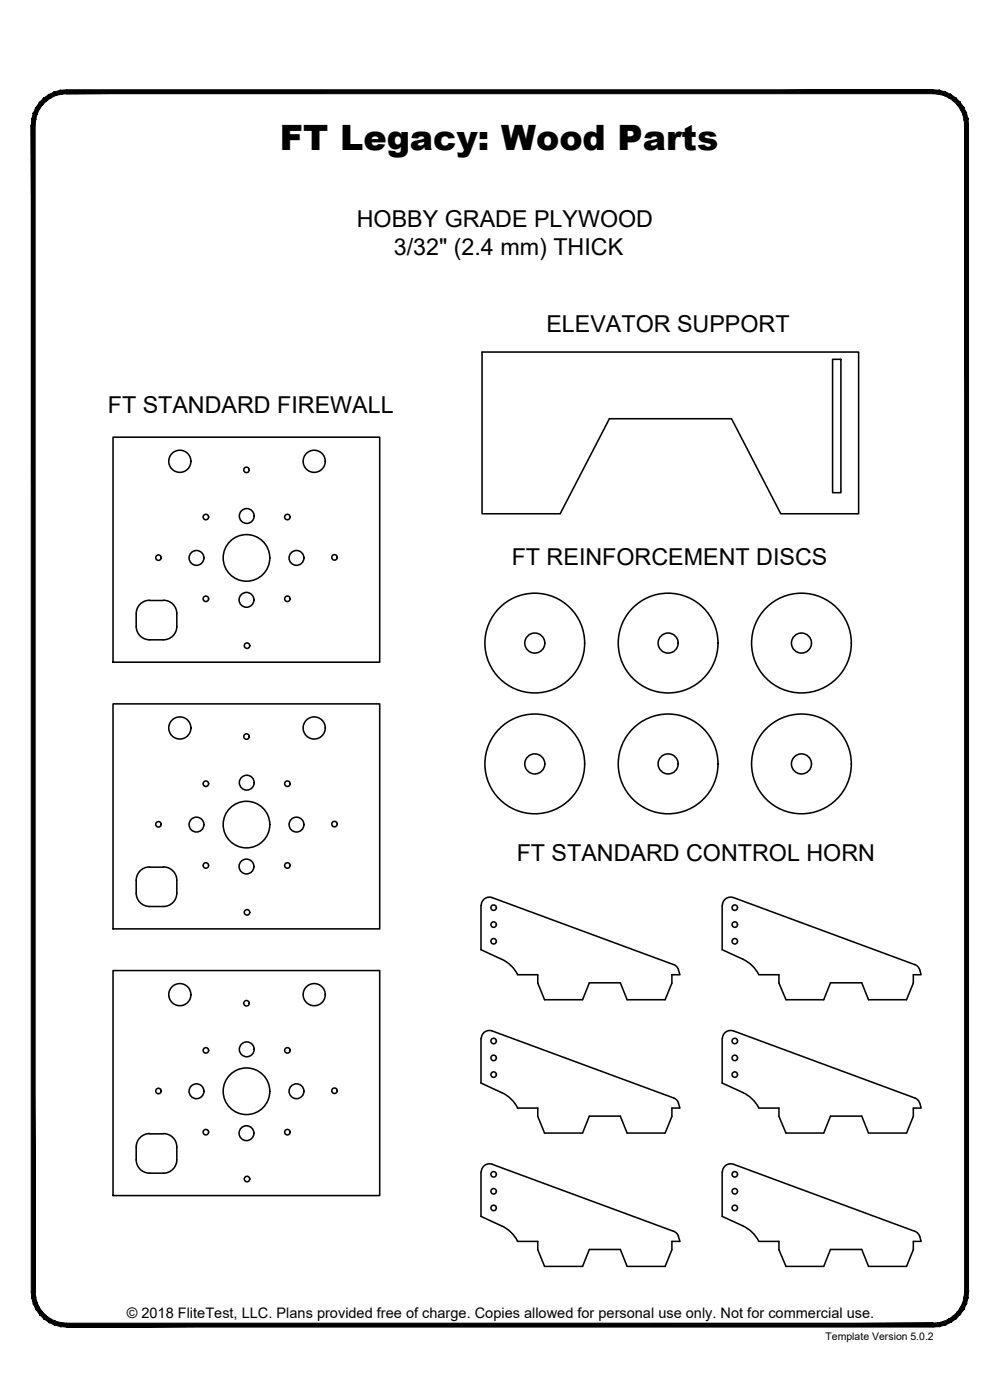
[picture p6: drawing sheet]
<svg xmlns="http://www.w3.org/2000/svg" width="190mm" height="267mm" viewBox="0 0 190 267" stroke-linecap="round" stroke-linejoin="round" font-family="sans-serif">
<!-- layer: 22 TILED -->
<g fill="#000" stroke="#000" stroke-width=".19">
<path d="M11.5 17.2l1.2-.1v.8zM11.5 17.2l.2 .7h1zM10.4 17.5l1.1-.3 .2 .7zM10.4 17.5l.2 .7 1.1-.3zM9.3 18l1.1-.5 .2 .7zM9.3 18l.4 .6 .9-.4zM8.3 18.7l1-.7 .4 .6zM8.3 18.7l.5 .5 .9-.6zM8.3 18.7l.5 .5-1.3 .3zM7.5 19.5l.6 .5 .7-.8zM7.5 19.5l.6 .5-1.3 .5zM6.8 20.5l.7 .3 .6-.8zM6.8 20.5l.7 .3-1.1 .7zM6.4 21.5l.6 .3 .5-1zM6.4 21.5l.6 .3-.9 .9zM6.1 22.7l.7 .1 .2-1zM6.1 22.7l.7 .1-.8 1.1zM6.8 22.8l-.8 1.1h.7z"/>
<path d="M12.7 17.9h165.1v-.8zM12.7 17.1h165.1l-165.1 .8z"/>
<path d="M6 23.9l.7 222.2v-222.2zM6 23.9l.7 222.2h-.7z"/>
<path d="M184.4 22.7l.1 1.2h-.7zM183.7 22.8l.1 1.1 .6-1.2zM184.1 21.5l.3 1.2-.7 .1zM183.4 21.8l.3 1 .4-1.3zM183.6 20.5l.5 1-.7 .3zM183 20.8l.4 1 .2-1.3zM182.9 19.5l.7 1-.6 .3zM182.4 20l.6 .8-.1-1.3zM182.1 18.7l.8 .8-.5 .5zM182.1 18.7l-.5 .5 .8 .8zM181.1 18l1 .7-.5 .5zM181.1 18l-.3 .6 .8 .6zM180.1 17.5l1 .5-.3 .6zM180.1 17.5l-.3 .7 1 .4zM178.9 17.2l1.2 .3-.3 .7zM178.9 17.2l-.1 .7 1 .3zM177.8 17.1l1.1 .1-.1 .7zM177.8 17.1v.8h1z"/>
<path d="M6 246.1h.7l-.6 1.2zM6.7 246.1l-.6 1.2 .7-.2zM6.1 247.3l.7-.2-.4 1.3zM6.8 247.1l-.4 1.3 .6-.3zM6.4 248.4l.6-.3-.2 1.3zM7 248.1l-.2 1.3 .7-.3zM6.8 249.4l.7-.3v1.3zM7.5 249.1v1.3l.6-.5zM7.5 250.4l.6-.5 .2 1.3zM8.1 249.9l.2 1.3 .5-.5zM8.8 250.7l.5 1.2-1-.7zM8.8 250.7l.5 1.2 .4-.6zM9.7 251.3l.7 1.1-1.1-.5zM9.7 251.3l.7 1.1 .2-.7zM10.6 251.7l.9 1-1.1-.3zM10.6 251.7l.9 1 .2-.7zM11.7 252l1 .8-1.2-.1zM11.7 252l1 .8v-.7z"/>
<path d="M12.7 252.1v.7l165.1-.7zM12.7 252.8l165.1-.7v.7z"/>
<path d="M177.8 252.1l1.1 .6-1.1 .1zM177.8 252.1l1.1 .6-.1-.7zM178.8 252l1.3 .4-1.2 .3zM178.8 252l1.3 .4-.3-.7zM179.8 251.7l1.3 .2-1 .5zM179.8 251.7l1.3 .2-.3-.6zM180.8 251.3l1.3-.1-1 .7zM180.8 251.3l1.3-.1-.5-.5zM181.6 250.7l1.3-.3-.8 .8zM181.6 250.7l1.3-.3-.5-.5zM182.4 249.9l1.2-.5-.7 1zM183 249.1l-.6 .8 1.2-.5zM183 249.1l1.1-.7-.5 1zM183.4 248.1l-.4 1 1.1-.7zM183.4 248.1l1-.8-.3 1.1zM183.7 247.1l-.3 1 1-.8zM184.5 246.1l-.1 1.2-.7-.2zM183.8 246.1l-.1 1 .8-1z"/>
<path d="M183.8 23.9v222.2h.7zM183.8 23.9h.7v222.2z"/>
</g>
<!-- layer: 01 CUT -->
<g fill="none" stroke="#000" stroke-width=".3">
<path d="M91.8 67.1h71.8v30.8h-14.9l-9.3-18.1h-23.3l-9.4 18.1h-14.9zM158.6 68.5h1.6v25.4h-1.6zM21.5 83.3h50.8v42.9h-50.8zM28.5 114.4h2.6M28.5 114.3a2.55 2.55 0 0 0-2.6 2.6v2.5a2.55 2.55 0 0 0 2.6 2.5h2.6M31.1 114.3a2.55 2.55 0 0 1 2.6 2.6v2.4a2.55 2.55 0 0 1-2.6 2.6M21.5 134.1h50.8v42.9h-50.8zM25.9 170.1a2.55 2.55 0 0 0 2.6 2.6h2.6M25.9 167.7v2.5M28.5 165.2h2.6M28.5 165.1a2.55 2.55 0 0 0-2.6 2.6M31.1 165.1a2.55 2.55 0 0 1 2.6 2.6"/>
<path d="M33.7 170.1a2.55 2.55 0 0 1-2.6 2.6M33.7 167.7v2.5M91.6 172.5v8.4l4 1.9M91.7 172.5a1.55 1.55 0 0 1 2.1-1.5l34.5 12.7a1.56 1.56 0 0 1 1 1.1M137.6 172.5v8.4l4 1.9M137.6 172.5a1.56 1.56 0 0 1 2.1-1.5l34.5 12.8M21.5 184.9h50.8v42.9h-50.8zM91.6 197.9v8.4l4 1.9M91.7 197.9a1.55 1.55 0 0 1 2.1-1.5l34.5 12.7a1.4 1.4 0 0 1 .9 1.1l.3 .9h-1.5v1.6l-1.3 3.1h-7.2l-1.3-3.2h-5.9l-1.3 3.2h-7.3l-1.3-3.1v-1.6h-3.8l-1-1.5-.9-.8-1.1-.6M95.6 182.8l1.1 .6 .9 .8 1 1.5M129.2 184.8l.3 .9h-1.5v1.6l-1.3 3.1h-7.2l-1.3-3.2h-5.9l-1.3 3.2h-7.3l-1.3-3.1v-1.6h-3.8M137.6 197.9v8.4l4 1.9"/>
<path d="M137.6 197.9a1.56 1.56 0 0 1 2.1-1.5l34.5 12.8M141.6 182.8l1.5 .9 .8 .9 .6 1.1M174.3 183.7a1.56 1.56 0 0 1 .9 1.1M175.2 184.8l.3 .9h-1.5v1.6l-1.3 3.1h-7.2l-1.3-3.2h-6l-1.3 3.2h-7.2l-1.3-3.1v-1.6h-3.8M25.9 218.5v2.5M28.5 216h2.6M28.5 215.9a2.55 2.55 0 0 0-2.6 2.6M31.1 215.9a2.55 2.55 0 0 1 2.6 2.6M33.7 218.5v2.5M141.6 208.2l1.5 .9 .8 .9 .6 1.1M174.3 209.1a2.02 2.02 0 0 1 1.2 2h-1.5v1.6l-1.3 3.1h-7.2l-1.3-3.2h-6l-1.3 3.2h-7.2l-1.3-3.1v-1.6h-3.8M25.9 220.9a2.55 2.55 0 0 0 2.6 2.6h2.6"/>
<path d="M33.7 220.9a2.55 2.55 0 0 1-2.6 2.6M91.6 223.3v8.4l4 1.9M91.7 223.3a1.55 1.55 0 0 1 2.1-1.5l34.5 12.7a1.56 1.56 0 0 1 1 1.1M95.6 233.6l1.1 .6 .9 .8 1 1.5M129.2 235.6l.3 .9h-1.5v1.6l-1.3 3.1h-7.2l-1.3-3.2h-5.9l-1.3 3.2h-7.3l-1.3-3.1v-1.6h-3.8M137.6 223.3v8.4l4 1.9M137.6 223.3a1.56 1.56 0 0 1 2.1-1.5l34.5 12.8M141.6 233.6l1.5 .9 .8 .9 .6 1.1M174.3 234.5a1.56 1.56 0 0 1 .9 1.1M175.2 235.6l.3 .9h-1.5v1.6l-1.3 3.1h-7.2l-1.3-3.2h-6l-1.3 3.2h-7.2l-1.3-3.1v-1.6h-3.8"/>
<circle cx="34.3" cy="87.9" r="2.11"/>
<circle cx="39.2" cy="98.5" r=".52"/>
<circle cx="47" cy="89.5" r=".52"/>
<circle cx="47" cy="98.3" r="1.41"/>
<circle cx="54.7" cy="98.5" r=".52"/>
<circle cx="59.9" cy="87.9" r="2.11"/>
<circle cx="30.2" cy="106.2" r=".52"/>
<circle cx="37.4" cy="106.3" r="1.41"/>
<circle cx="39.2" cy="114.1" r=".52"/>
<circle cx="47" cy="106.3" r="4.4"/>
<circle cx="47" cy="114.3" r="1.41"/>
<circle cx="54.7" cy="114.1" r=".52"/>
<circle cx="56.5" cy="106.3" r="1.41"/>
<circle cx="63.7" cy="106.2" r=".52"/>
<circle cx="34.3" cy="138.7" r="2.11"/>
<circle cx="47.1" cy="123" r=".52"/>
<circle cx="59.9" cy="138.7" r="2.11"/>
<circle cx="101.9" cy="122.5" r="9.5"/>
<circle cx="101.9" cy="122.5" r="1.91"/>
<circle cx="127.3" cy="122.5" r="9.5"/>
<circle cx="127.3" cy="122.5" r="1.91"/>
<circle cx="152.7" cy="122.5" r="9.5"/>
<circle cx="152.7" cy="122.5" r="1.91"/>
<circle cx="30.2" cy="157" r=".52"/>
<circle cx="37.4" cy="157.1" r="1.41"/>
<circle cx="39.2" cy="149.3" r=".52"/>
<circle cx="47" cy="157.1" r="4.4"/>
<circle cx="47" cy="140.3" r=".52"/>
<circle cx="47" cy="149.1" r="1.41"/>
<circle cx="54.7" cy="149.3" r=".52"/>
<circle cx="56.5" cy="157.1" r="1.41"/>
<circle cx="63.7" cy="157" r=".52"/>
<circle cx="101.9" cy="145.5" r="9.5"/>
<circle cx="101.9" cy="145.5" r="1.91"/>
<circle cx="127.3" cy="145.5" r="9.5"/>
<circle cx="127.3" cy="145.5" r="1.91"/>
<circle cx="152.7" cy="145.5" r="9.5"/>
<circle cx="152.7" cy="145.5" r="1.91"/>
<circle cx="39.2" cy="164.9" r=".52"/>
<circle cx="47" cy="165.1" r="1.41"/>
<circle cx="47.1" cy="173.8" r=".52"/>
<circle cx="54.7" cy="164.9" r=".52"/>
<circle cx="94" cy="179.3" r=".52"/>
<circle cx="94" cy="176.1" r=".52"/>
<circle cx="94" cy="172.9" r=".52"/>
<circle cx="140" cy="179.3" r=".52"/>
<circle cx="140" cy="176.1" r=".52"/>
<circle cx="140" cy="172.9" r=".52"/>
<circle cx="34.3" cy="189.5" r="2.11"/>
<circle cx="47" cy="191.1" r=".52"/>
<circle cx="47" cy="199.9" r="1.41"/>
<circle cx="59.9" cy="189.5" r="2.11"/>
<circle cx="94" cy="198.3" r=".52"/>
<circle cx="140" cy="198.3" r=".52"/>
<circle cx="30.2" cy="207.8" r=".52"/>
<circle cx="37.4" cy="207.9" r="1.41"/>
<circle cx="39.2" cy="215.7" r=".52"/>
<circle cx="39.2" cy="200.1" r=".52"/>
<circle cx="47" cy="207.9" r="4.4"/>
<circle cx="47" cy="215.9" r="1.41"/>
<circle cx="54.7" cy="215.7" r=".52"/>
<circle cx="54.7" cy="200.1" r=".52"/>
<circle cx="56.5" cy="207.9" r="1.41"/>
<circle cx="63.7" cy="207.8" r=".52"/>
<circle cx="94" cy="201.5" r=".52"/>
<circle cx="94" cy="204.7" r=".52"/>
<circle cx="140" cy="204.7" r=".52"/>
<circle cx="140" cy="201.5" r=".52"/>
<circle cx="47.1" cy="224.6" r=".52"/>
<circle cx="94" cy="223.7" r=".52"/>
<circle cx="94" cy="230.1" r=".52"/>
<circle cx="94" cy="226.9" r=".52"/>
<circle cx="140" cy="226.9" r=".52"/>
<circle cx="140" cy="230.1" r=".52"/>
<circle cx="140" cy="223.7" r=".52"/>
</g>
<text font-size="6.7" x="53.3" y="28.6">FT Legacy: Wood Parts</text>
<g font-size="4.4">
<text x="68" y="43.2">HOBBY GRADE PLYWOOD</text>
<text x="75" y="48.6">3/32&quot; (2.4 mm) THICK</text>
<text x="104.1" y="63.2">ELEVATOR SUPPORT</text>
<text x="20.5" y="78.7">FT STANDARD FIREWALL</text>
<text x="97.5" y="107.7">FT REINFORCEMENT DISCS</text>
<text x="98.4" y="164.1">FT STANDARD CONTROL HORN</text>
</g>
<text font-size="2.8" x="24.2" y="251.1">© 2018 FliteTest, LLC. Plans provided free of charge. Copies allowed for personal use only. Not for commercial use.</text>
<text font-size="2" x="157.3" y="255.3">Template Version 5.0.2</text>
</svg>
